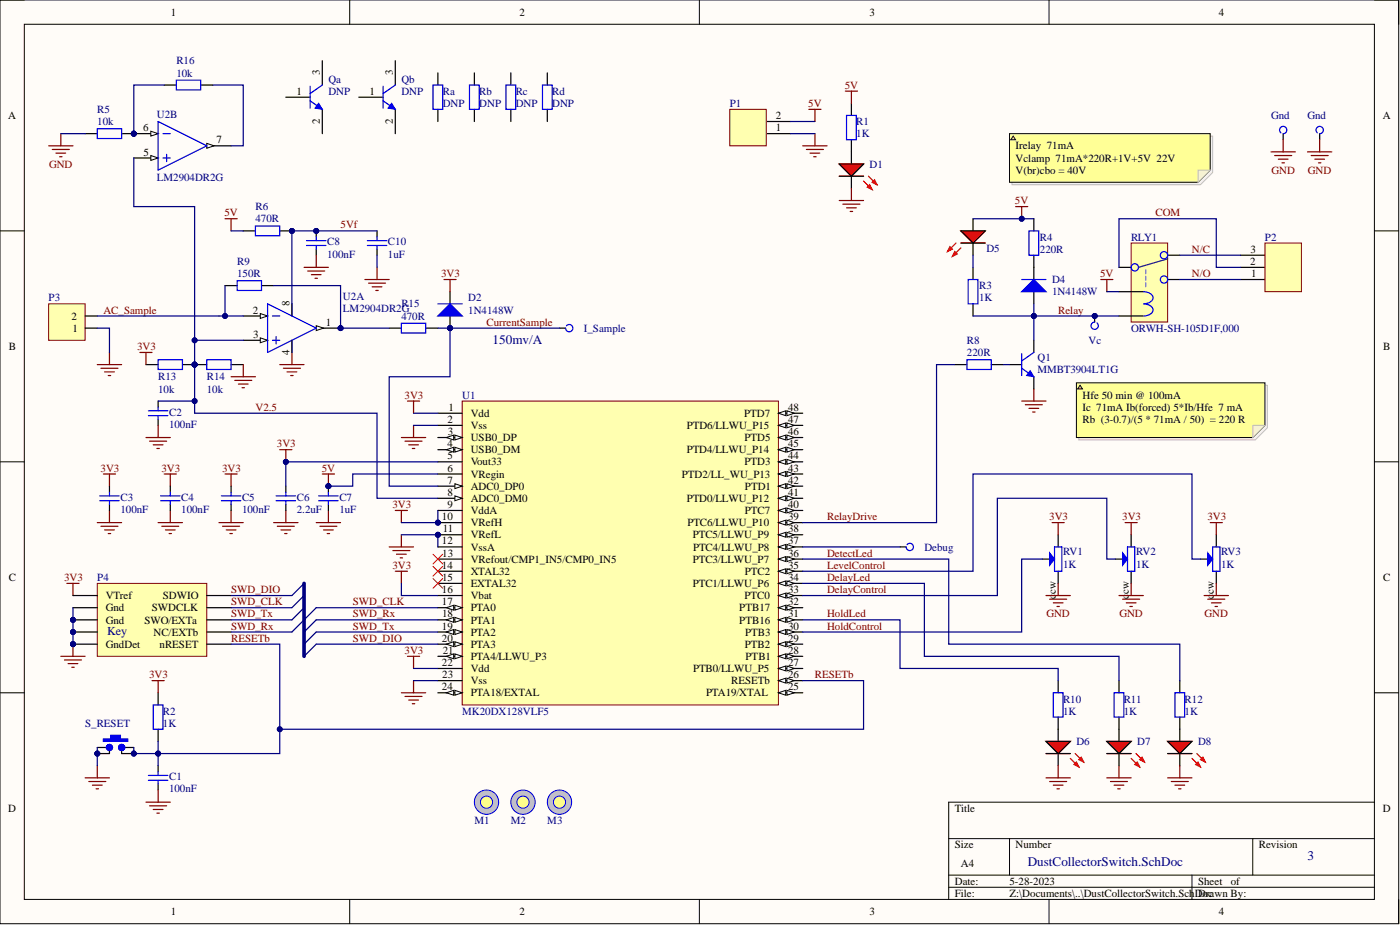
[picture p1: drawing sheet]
# Altium project DustCollectorSwitch.PrjPcb
Version: 3
1 sheet, 57 parts. Net scope: global (net labels, ports and power ports of the same name join across sheets).
Board file: DustCollectorSwitch.PcbDoc

## Sheet DustCollectorSwitch.SchDoc
size A4

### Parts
C1  100nF  [CCNP1608-0603_N]
C2  100nF  [CCNP1608-0603_N]
C3  100nF  [CCNP1608-0603_N]
C4  100nF  [CCNP1608-0603_N]
C5  100nF  [CCNP1608-0603_N]
C6  2.2uF  [CCNP2012-0805]
C7  1uF  [CCNP2012-0805]
C8  100nF  [CCNP1608-0603_N]
C10  1uF  [CCNP2012-0805]
D1  LED Red  [LED1608-0603-RED]  (value not drawn)
D2  1N4148W  [SOD-123]
D4  1N4148W  [SOD-123]
D5  LED Red  [LED1608-0603-RED]  (value not drawn)
D6  LED Red  [LED1608-0603-RED]  (value not drawn)
D7  LED Red  [LED1608-0603-RED]  (value not drawn)
D8  LED Red  [LED1608-0603-RED]  (value not drawn)
Debug  Vdd  [PCBPIN - 0.9mm]  (value not drawn)  (no BOM)
Gnd1  Gnd  [PCBPIN - 0.9mm]  (no BOM)
Gnd?  Gnd  [PCBPIN - 0.9mm]  (no BOM)
I_Sample  (no value)  [PCBPIN - 0.9mm]  (no BOM)
M1  Mounting hole  [3mm hole]  (value not drawn)  (no BOM)
M2  Mounting hole  [3mm hole]  (value not drawn)  (no BOM)
M3  Mounting hole  [3mm hole]  (value not drawn)  (no BOM)
P1  Terminal2_5.08mm  [MOLEX-39544-3002]  (value not drawn)
P2  Terminal3_5.08mm  [MOLEX-39544-3003]  (value not drawn)
P3  Header, 2-Pin, Right Angle  [HDR1X2H]  (value not drawn)
P4  SWD Connector 2x5-Pin  [SWD-2x5-Jig-Pads]  (value not drawn)  (no BOM)
Q1  MMBT3904LT1G  [SOT23_N]
Qa  DNP  [SOT23_M]  (no BOM)
Qb  DNP  [SOT23_M]  (no BOM)
R1  1K  [CR1608-0603_N]
R2  1K  [CR1608-0603_N]
R3  1K  [CR1608-0603_N]
R4  220R  [CR1608-0603_N]
R5  10k  [CR1608-0603_N]
R6  470R  [CR1608-0603_N]
R8  220R  [CR1608-0603_N]
R9  150R  [CR1608-0603_N]
R10  1K  [CR1608-0603_N]
R11  1K  [CR1608-0603_N]
R12  1K  [CR1608-0603_N]
R13  10k  [CR1608-0603_N]
R14  10k  [CR1608-0603_N]
R15  470R  [CR1608-0603_N]
R16  10k  [CR1608-0603_N]
Ra  DNP  [CR1608-0603_N]  (no BOM)
Rb  DNP  [CR1608-0603_N]  (no BOM)
Rc  DNP  [CR1608-0603_N]  (no BOM)
Rd  DNP  [CR1608-0603_N]  (no BOM)
RLY1  ORWH-SH-105D1F,000  [Relay - ORWH-SH]
RV1  1K  [RV_PCB5]
RV2  1K  [RV_PCB5]
RV3  1K  [RV_PCB5]
S_RESET  SMD-SW-4_5.1x5.1x3.5_M  [SMD-SW-4_5.1x5.1x3.5_M]  (value not drawn)
U1  MK20DX128VLF5  [TSQFP50P900X900-48M]
U2  LM2904DR2G  [SOIC127P600-8N - rot90]  (parts A,B of 2)
Vc  (no value)  [PCBPIN - 0.9mm]  (no BOM)

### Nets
3V3: C3.1 C4.2 C5.2 C6.2 D2.K P4.1(VTref) R2.1 R13.2 RV1.cw RV2.cw RV3.cw U1.1(Vdd) U1.5(Vout33) U1.9(VddA) U1.10(VRefH) U1.16(Vbat) U1.22(Vdd)
5V: C7.2 D5.A P1.2 R1.1 R4.1 R6.1 RLY1.C1 U1.6(VRegin)
GND: C1.2 C2.1 C3.2 C4.1 C5.1 C6.1 C7.1 C8.1 C10.1 D1.K D6.K D7.K D8.K Gnd1.1(TP) Gnd?.1(TP) P1.1 P3.1 P4.0(Pins) P4.3(Gnd) P4.5(Gnd) P4.9(GndDet) Q1.2(E) R5.2 R14.1 RV1.ccw RV2.ccw RV3.ccw S_RESET.1 S_RESET.1b U1.2(Vss) U1.11(VRefL) U1.12(VssA) U1.23(Vss) U2.4(Vee)
5Vf: C8.2 C10.2 R6.2 U2.8(Vcc)
AC_Sample: P3.2 R9.1 U2.2(INA-)
COM: P2.2 RLY1.COM
CurrentSample: D2.A I_Sample.1(TP) R15.2 U1.7(ADC0_DP0)
DelayControl: RV2.w U1.33(PTC0)
DelayLed: R11.1 U1.34(PTC1/LLWU_P6)
DetectLed: R12.1 U1.36(PTC3/LLWU_P7)
HoldControl: RV1.w U1.30(PTB3)
HoldLed: R10.1 U1.31(PTB16)
LevelControl: RV3.w U1.35(PTC2)
N/C: P2.3 RLY1.NC
N/O: P2.1 RLY1.NO
Relay: D4.A Q1.3(C) R3.2 RLY1.C2 Vc.1(TP)
RelayDrive: R8.1 U1.39(PTC6/LLWU_P10)
RESETb: C1.1 P4.10(nRESET) R2.2 S_RESET.2 S_RESET.2b U1.26(RESETb)
SWD_CLK: P4.4(SWDCLK) U1.17(PTA0)
SWD_DIO: P4.2(SDWIO) U1.20(PTA3)
SWD_Rx: P4.8(NC/EXTb) U1.18(PTA1)
SWD_Tx: P4.6(SWO/EXTa) U1.19(PTA2)
V2.5: C2.2 R13.1 R14.2 U1.8(ADC0_DM0) U2.3(INA+) U2.5(INB+)
NetD1_A: D1.A R1.2
NetD4_K: D4.K R4.2
NetD5_K: D5.K R3.1
NetD6_A: D6.A R10.2
NetD7_A: D7.A R11.2
NetD8_A: D8.A R12.2
NetDebug_1: Debug.1(TP) U1.37(PTC4/LLWU_P8)
NetQ1_1: Q1.1(B) R8.2
NetR5_1: R5.1 R16.2 U2.6(INB-)
NetR9_2: R9.2 R15.1 U2.1(OUTA)
NetR16_1: R16.1 U2.7(OUTB)

Not connected (* = marked no-connect by the designer): Qa 1(B) 2(E) 3(C); Qb 1(B) 2(E) 3(C); Ra 1 2; Rb 1 2; Rc 1 2; Rd 1 2; U1 3(USB0_DP) 4(USB0_DM) 13(VRefout/CMP1_IN5/CMP0_IN5)* 14(XTAL32)* 15(EXTAL32)* 21(PTA4/LLWU_P3) 24(PTA18/EXTAL) 25(PTA19/XTAL) 27(PTB0/LLWU_P5) 28(PTB1) 29(PTB2) 32(PTB17) 38(PTC5/LLWU_P9) 40(PTC7) 41(PTD0/LLWU_P12) 42(PTD1) 43(PTD2/LL_WU_P13) 44(PTD3) 45(PTD4/LLWU_P14) 46(PTD5) 47(PTD6/LLWU_P15) 48(PTD7)

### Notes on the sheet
- Irelay  71mA
  Vclamp  71mA*220R+1V+5V  22V
  V(br)cbo = 40V
- (near I_Sample) 150mv/A
- Hfe ~50 min @ 100mA
  Ic  71mA Ib(forced) 5*Ib/Hfe ~ 7 mA
  Rb  (3-0.7)/(5 * 71mA / 50)  = ~|20 R
